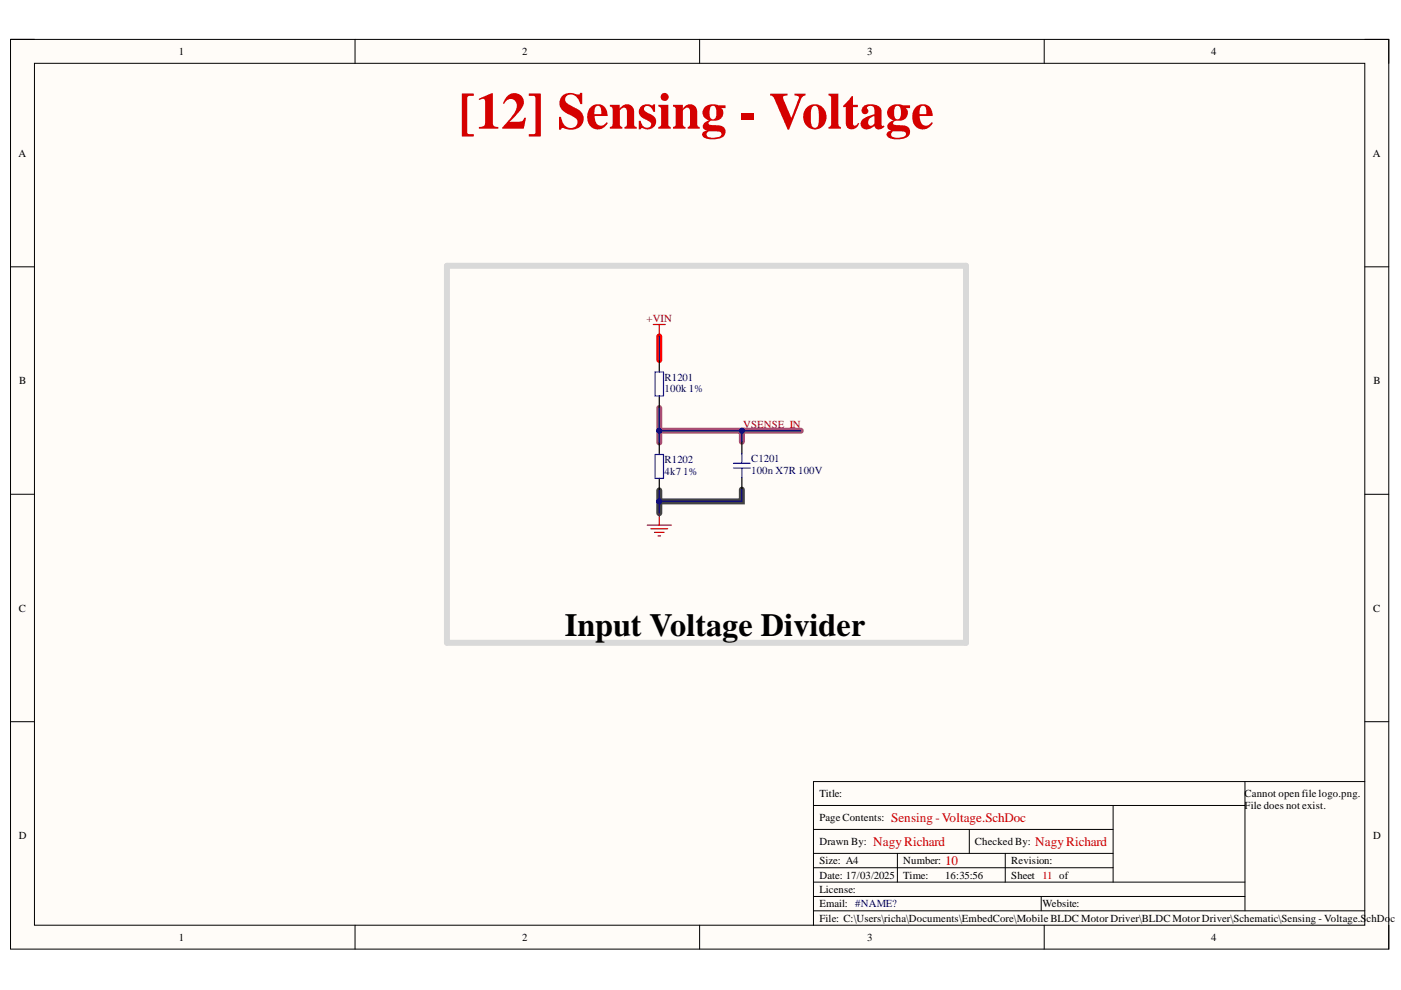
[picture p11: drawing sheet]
<svg xmlns="http://www.w3.org/2000/svg" width="297mm" height="210mm" viewBox="0 0 297 210" stroke-linecap="round" stroke-linejoin="round" font-family="sans-serif">
<path d="M2.2 8.4h292.2v192.8h-292.2z" fill-rule="evenodd" fill="#fffcf8"/>
<path d="M2.2 8.4h292.2v192.8h-292.2z" fill="none" stroke="#000" stroke-width=".21"/>
<path d="M7.3 13.4h282.1v182.8h-282.1z" fill-rule="evenodd" fill="#fffcf8"/>
<g fill="none" stroke="#000" stroke-width=".21">
<path d="M2.2 8.3h5.1M7.3 13.4h282.1v182.8h-282.1zM75.3 8.3v5.1M148.3 8.3v5.1M221.4 8.4v5M289.4 8.4h5v5M2.2 56.6h5.1M289.4 56.6h5M2.2 104.8h5.1M289.4 104.8h5M2.2 153h5.1M289.4 153h5"/>
<path d="M172.5 175.9h63.5M172.5 170.8h91.5M205.5 175.9v5M236 170.8v16.2M264 165.7v27.4M289.4 165.7h-116.9v30.5M75.3 196.2v5M148.3 196.2v5M172.5 180.9h63.5M172.5 187h91.5M172.5 184h63.5M172.5 190.1h91.5"/>
<path d="M172.5 193.1h116.9M190.3 180.9v6.1M213.1 180.9v6.1M220.8 190.1v3M221.4 196.2v5M294.4 196.2v5"/>
</g>
<path d="M139.8 71.3v5" fill="none" stroke="#f00" stroke-width="1.3"/>
<path d="M139.8 104v4.8M157.3 103.8v2.5h-17.5" fill="none" stroke="#434343" stroke-width="1.3"/>
<path d="M139.8 91.3h17.5v2.4M139.8 86.5v7.3M157.3 91.3h12.5" fill="none" stroke="#a64d79" stroke-width="1.3"/>
<path d="M139.8 76.3v2.6M139.8 83.9v2.6M139.8 93.8v2.6M157.3 93.7v2.5M139.8 101.4v2.6M157.3 101.3v2.5" fill="none" stroke="#000" stroke-width=".25"/>
<path d="M138.9 78.9h1.8v5h-1.8zM138.9 96.4h1.8v5h-1.8zM155.5 99.2h3.6M155.5 98.2h3.6M157.3 96.2v2M157.3 99.2v2.1" fill="none" stroke="#00f" stroke-width=".25"/>
<path d="M138.5 68.8h2.5M139.8 68.8v2.5M137.2 111.3h5.1M138 112.1h3.6M138.8 112.9h2M139.5 113.6h.5M139.8 108.8v2.5" fill="none" stroke="#800000" stroke-width=".25"/>
<path d="M94.8 56.4h110v79.9h-110z" fill="none" stroke="#d9d9d9" stroke-width="1.3"/>
<path d="M139.8 71.3v5M157.3 103.8v2.5h-17.5" fill="none" stroke="#000080" stroke-width=".25"/>
<circle cx="139.8" cy="106.3" r=".51" fill="#000080"/>
<circle cx="139.8" cy="106.3" r=".51" fill="none" stroke="#000080" stroke-width=".21"/>
<path d="M139.8 91.3h17.5v2.4" fill="none" stroke="#000080" stroke-width=".25"/>
<circle cx="157.3" cy="91.3" r=".51" fill="#000080"/>
<circle cx="157.3" cy="91.3" r=".51" fill="none" stroke="#000080" stroke-width=".21"/>
<circle cx="139.8" cy="91.3" r=".51" fill="#000080"/>
<circle cx="139.8" cy="91.3" r=".51" fill="none" stroke="#000080" stroke-width=".21"/>
<path d="M157.3 91.3h12.5" fill="none" stroke="#000080" stroke-width=".25"/>
<circle cx="157.3" cy="91.3" r=".51" fill="#000080"/>
<circle cx="157.3" cy="91.3" r=".51" fill="none" stroke="#000080" stroke-width=".21"/>
<path d="M139.8 104v4.8" fill="none" stroke="#000080" stroke-width=".25"/>
<circle cx="139.8" cy="106.3" r=".51" fill="#000080"/>
<circle cx="139.8" cy="106.3" r=".51" fill="none" stroke="#000080" stroke-width=".21"/>
<path d="M139.8 86.5v7.3" fill="none" stroke="#000080" stroke-width=".25"/>
<circle cx="139.8" cy="91.3" r=".51" fill="#000080"/>
<circle cx="139.8" cy="91.3" r=".51" fill="none" stroke="#000080" stroke-width=".21"/>
<text font-size="11" fill="#d50000" x="97.2" y="27.3">[12] Sensing - Voltage</text>
<text font-size="6.8" x="119.8" y="134.8">Input Voltage Divider</text>
<g font-size="2.8" fill="#d50000">
<text x="185.1" y="179.4">NagyRichard</text>
<text x="189" y="174.3">Sensing-Voltage.SchDoc</text>
<text x="219.5" y="179.4">NagyRichard</text>
<text x="200.4" y="183.4">10</text>
</g>
<g font-size="2.3">
<text x="37.9" y="11.7">1</text>
<text x="110.7" y="11.7">2</text>
<text x="183.9" y="11.7">3</text>
<text x="256.8" y="11.7">4</text>
<text x="3.9" y="33.3">A</text>
<text x="291" y="33.3">A</text>
<text x="4.1" y="81.4">B</text>
<text x="291.2" y="81.4">B</text>
<text x="4" y="129.7">C</text>
<text x="291.1" y="129.7">C</text>
<text x="173.7" y="169">Title:</text>
<text x="263.9" y="169">Cannot open file logo.png.</text>
<text x="263.9" y="171.6">File does not exist.</text>
<text x="4" y="177.9">D</text>
<text x="173.7" y="179.2">Drawn By:</text>
<text x="173.7" y="174.1">Page Contents:</text>
<text x="206.7" y="179.2">Checked By:</text>
<text x="291.1" y="177.9">D</text>
<text x="173.7" y="183.2">Size: A4</text>
<text x="191.5" y="183.2">Number:</text>
<text x="214.4" y="183.2">Revision:</text>
<text x="173.7" y="186.3">Date: 17/03/2025</text>
<text x="173.7" y="189.3">License:</text>
<text x="191.5" y="186.3">Time:</text>
<text x="200.4" y="186.3">16:35:56</text>
<text x="214.4" y="186.3">Sheet 11 of</text>
<text x="173.7" y="195.4">File: C:\Users\richa\Documents\EmbedCore\Mobile BLDC Motor Driver\BLDC Motor Driver\Schematic\Sensing - Voltage.SchDo</text>
<text x="173.7" y="192.4">Email: #NAME?</text>
<text x="221" y="192.4">Website:</text>
<text x="294.8" y="195.4">c</text>
<text x="37.9" y="199.5">1</text>
<text x="110.7" y="199.5">2</text>
<text x="183.9" y="199.5">3</text>
<text x="256.8" y="199.5">4</text>
</g>
<g font-size="2.3" fill="#800000">
<text x="137.1" y="68.3">+VIN</text>
<text x="157.6" y="90.8">VSENSE_IN</text>
</g>
<g font-size="2.3" fill="#000080">
<text x="140.9" y="80.7">R1201</text>
<text x="140.9" y="83.2">100k 1%</text>
<text x="140.9" y="98.2">R1202</text>
<text x="140.9" y="100.7">4k7</text>
<text x="144.9" y="100.7">1%</text>
<text x="159.3" y="98">C1201</text>
<text x="159.3" y="100.5">100n X7R 100V</text>
</g>
</svg>
